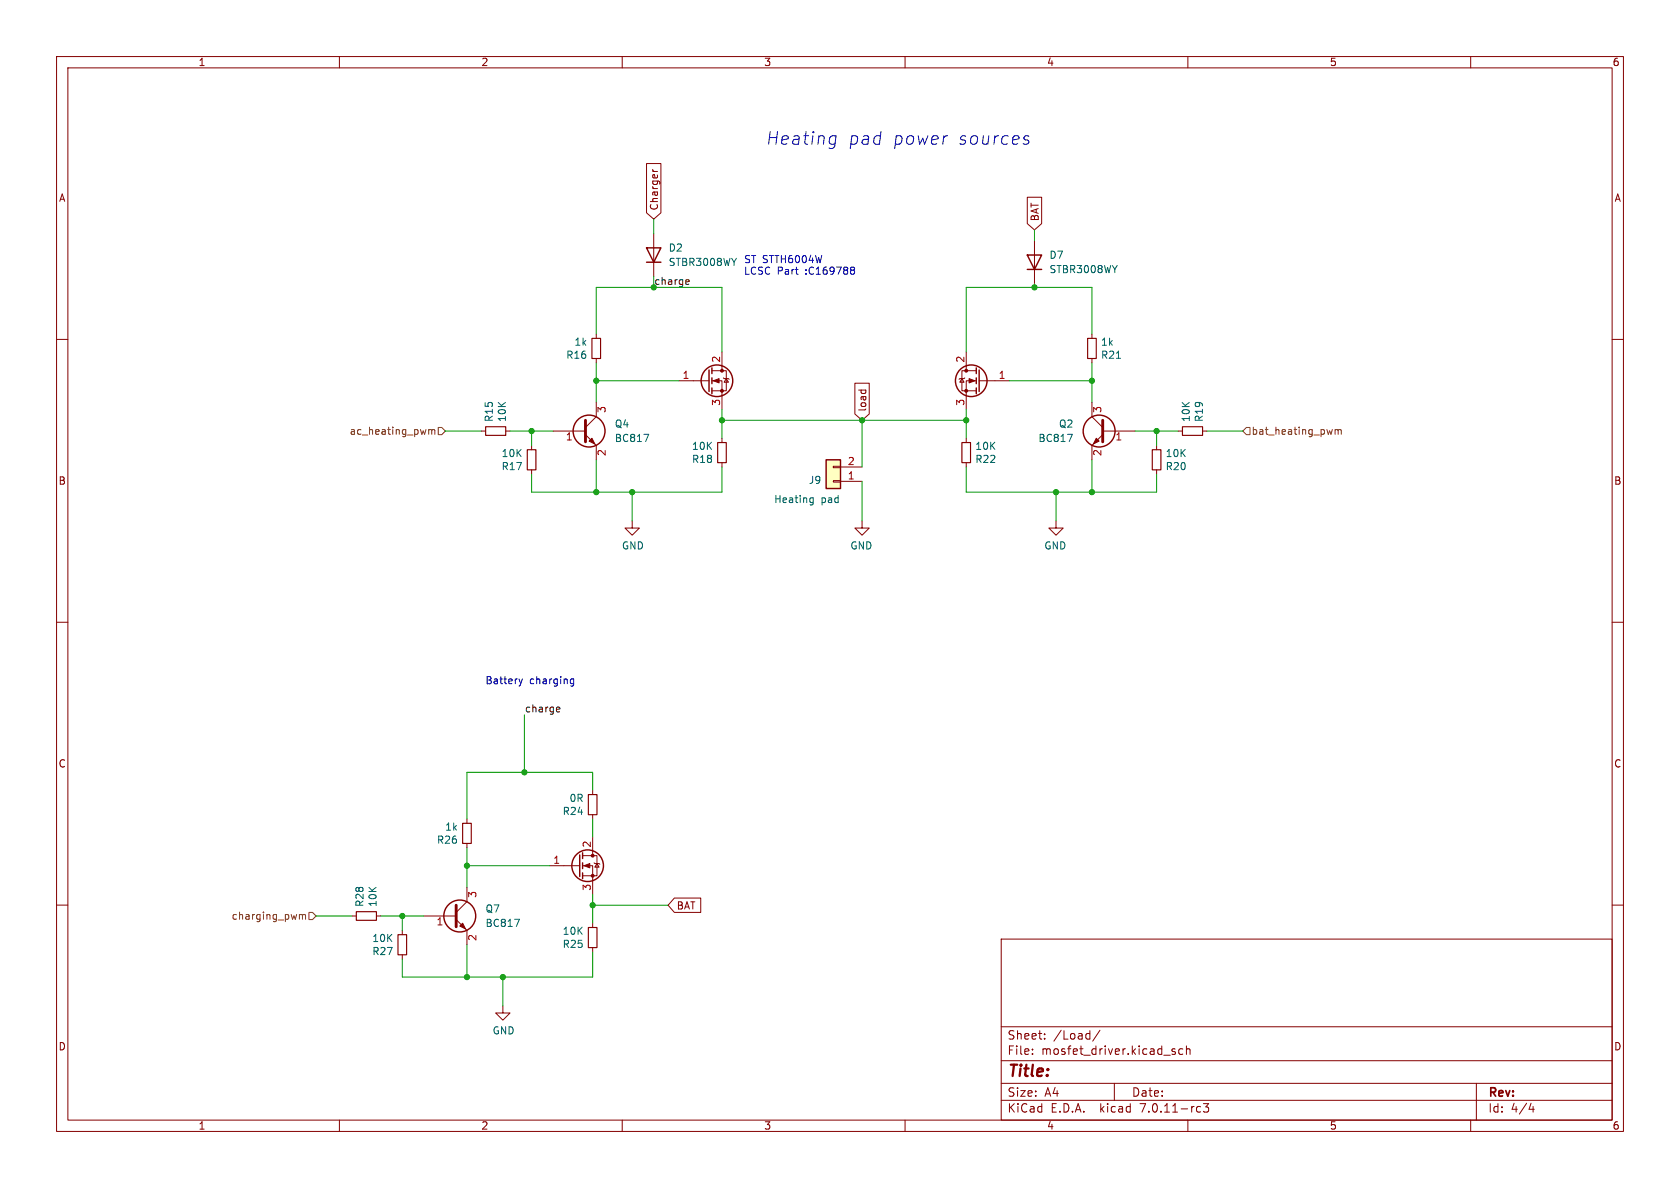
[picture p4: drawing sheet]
<svg xmlns="http://www.w3.org/2000/svg" width="297mm" height="210mm" viewBox="0 0 297 210" stroke-linecap="round" stroke-linejoin="round" font-family="sans-serif">
<g fill="none" stroke="#840000" stroke-width=".18">
<path d="M10 10h277v190h-277zM12 12h273v186h-273zM60 10v2M110 10v2M160 10v2M210 10v2M260 10v2M114.3 28.9h2.5v8.7l-1.2 1.1-1.3-1.1zM115.4 29.9l.2 .4M181.6 34.9h2.6v4.6l-1.3 1.1-1.3-1.1zM10 60h2M105.4 59.1v.7"/>
<path d="M115.6 41.3v7.6M182.9 42.5v7.7M193 59.1v.7M285 60h2M85.1 76.2h.8M89.4 76.2h.8M94 78.7v.8M97.8 76.2h5.7M103.5 76.8l1.9 1.9v2.6M105.4 63.4v.7M105.4 71.1v2.6l-1.9 1.9M120 67.3h5.3"/>
<path d="M125.9 67.3h1.7v5.1M125.9 65.5h2.5v3.6h-2.5M127.6 62.2v3.3M127.6 77.5v.7M127.9 66.8l.1 .1h.8l.1 .2M128.4 66.9l.4 .7h-.8zM151.1 67.7h2.6v5.5l-1.3 1.1-1.3-1.1zM151.8 69h1.3M152.3 69l-.1 .1M153 69l.1 .1M170.1 66.9l.3 .7h-.7zM170.6 66.8l-.2 .1h-.7l-.2 .2"/>
<path d="M170.8 62.2v3.3M170.8 77.5v.7M172.6 67.3h-1.8v5.1M172.6 65.5h-2.5v3.6h2.5M173.1 67.3h5.3M193 71.1v2.6l1.9 1.9M193 63.4v.7M194.9 76.8l-1.9 1.9v2.6M194.9 76.2h5.8M204.5 78.7v.8M208.3 76.2h.7M212.6 76.2h.8"/>
<path d="M94 83.1v.7M111.8 92.1v1.2h1.2l-1.2 1.3-1.3-1.3h1.3M127.6 81.8v.8M147.3 82.4h1.3v.3h-1.3zM147.3 85h1.3v.2h-1.3zM148.6 85.1h3.8M148.6 82.6h3.8M152.4 92.1v1.2h-1.3l1.3 1.3 1.3-1.3h-1.3M170.8 81.8v.8M186.7 92.1v1.2h-1.3l1.3 1.3 1.3-1.3h-1.3M204.5 83.1v.7M10 110h2"/>
<path d="M285 110h2M104.8 139.7v.8M10 160h2M82.5 156.8v2.6l-1.9 1.9M82.5 144.8v.7M82.5 149.1v.8M97.2 153h5.3M103 153h1.8v5.1M103 151.3h2.5v3.5h-2.5M104.8 144v.8M104.8 148v3.3M105 152.5l.2 .2h.7l.1 .1"/>
<path d="M105.5 152.7l.4 .6h-.7zM119.2 158.7h4.7v2.6h-4.7l-1.1-1.3zM285 160h2M62.2 161.9h.8M66.5 161.9h.8M71.1 164.5v.7M71.1 168.8v.7M74.9 161.9h5.7M80.6 162.6l1.9 1.9v2.5M88.9 177.8v1.3h1.3l-1.3 1.2-1.3-1.2h1.3M104.8 163.2v.8M104.8 167.5v.8"/>
<path d="M177 166h108v32h-108zM60 198v2M110 198v2M160 198v2M177 194.5h108M177 191.5h108M177 187.5h108M177 181.5h108M182.5 186.3v.1M182.5 185.5v.1M184.7 183.6v.1M184.7 182.8v.1"/>
<path d="M194.5 182.1l-1.3 2M197 191.5v3M207.2 185.7l.6 .4-.2 .3-.4-.1M207.7 185.5l-.3-.1-.2 .2M209.1 185.5l-.4-.1-.3 .3v.4l.1 .2h.6M209.7 185.5l.3-.1 .3 .1 .1 .9M209.7 184.9v1.5M210 198v2M211.8 195.6l.4 .1M212.2 196.5l-.4 .1M212.7 195.1h1l-.5 .6 .4 .1v.7l-.2 .1h-.4l-.3-.1M260 198v2"/>
<path d="M261 191.5v6.5M270.7 195l-.4 1.1h.9M271 195.6v1"/>
</g>
<g fill="none" stroke="#840000" stroke-width=".2">
<path d="M104.6 59.8h1.6v3.6h-1.6zM192.3 59.8h1.5v3.6h-1.5zM85.9 75.4h3.5v1.6h-3.5zM93.2 79.5h1.5v3.6h-1.5zM126.9 78.2h1.5v3.6h-1.5zM170.1 78.2h1.5v3.6h-1.5zM203.7 79.5h1.5v3.6h-1.5zM209 75.4h3.6v1.6h-3.6zM81.8 145.5h1.5v3.6h-1.5zM104 140.5h1.5v3.5h-1.5zM63 161.2h3.5v1.5h-3.5zM70.4 165.2h1.5v3.6h-1.5z"/>
<path d="M104 164h1.5v3.5h-1.5z"/>
</g>
<path d="M146 81.3h2.6v5.1h-2.6z" fill="#ffffc2" stroke="#ffffc2" stroke-width=".18"/>
<g fill="none" stroke="#840000" stroke-width=".25">
<path d="M114.3 43.8h2.5l-1.2 2.6zM114.3 46.4h2.5M181.6 45.1h2.5l-1.2 2.5zM181.6 47.6h2.5M125.3 65.4v3.8M125.9 65v1M125.9 66.8v1M125.9 68.6v1M172.6 65v1M172.6 66.8v1M172.6 68.6v1M173.1 65.4v3.8"/>
<path d="M146 81.3h2.6v5.1h-2.6zM102.5 151.1v3.8M103 150.7v1.1M103 152.5v1M103 154.3v1"/>
<circle cx="104.1" cy="76.2" r="2.82"/>
<circle cx="126.7" cy="67.3" r="2.79"/>
<circle cx="171.7" cy="67.3" r="2.79"/>
<circle cx="194.3" cy="76.2" r="2.82"/>
<circle cx="103.9" cy="153" r="2.79"/>
<circle cx="81.3" cy="161.9" r="2.82"/>
</g>
<path d="M113.8 76.8h.9l-.6 1.2M188.7 76.8h.9l-.6 1.2M197.4 63.3h.7M143.3 88.8h.5M143.3 88.1h.5M143.8 88v1l-.2 .2-.3 .1M91 162.5h.8l-.5 1.3" fill="none" stroke="#006464" stroke-width=".18"/>
<path d="M103.5 74.3v3.8M194.9 74.3v3.8M80.6 160v3.8" fill="none" stroke="#840000" stroke-width=".51"/>
<g fill="#840000" stroke="#840000" stroke-width=".18">
<path d="M193.8 77.5l.5 .5-1 .5z"/>
<path d="M171.3 66.9l1 .4-1 .4z"/>
<path d="M126.1 67.3l1-.4v.8z"/>
<path d="M81.3 163.7l.5-.5 .5 1z"/>
<path d="M104.1 78l.5-.5 .6 1z"/>
<path d="M103.3 153l1-.3v.7z"/>
<circle cx="170.8" cy="69.1" r=".25"/>
<circle cx="170.8" cy="65.5" r=".25"/>
<circle cx="127.6" cy="69.1" r=".25"/>
<circle cx="127.6" cy="65.5" r=".25"/>
<circle cx="104.8" cy="154.8" r=".25"/>
<circle cx="104.8" cy="151.3" r=".25"/>
</g>
<g fill="none" stroke="#725600" stroke-width=".18">
<path d="M75.8 75.9v.9M75.8 76.1l.4-.2 .1 .2M76.3 76.1l.2-.2 .3 .1 .1 .8M76.3 76.1v.7M77.5 75.6h.6l.6 .6-.6 .6h-.6zM220.3 75.6h.7v1.2h-.7l-.6-.6zM236 76.1l.4-.2 .2 .2M236 75.9v.9M236.6 76.1l.2-.2 .3 .1v.8M236.6 76.1v.7M52.9 161.7v.8M52.9 161.8l.4-.1 .2 .1"/>
<path d="M53.5 161.8l.2-.1h.3v.8M53.5 161.8v.7M54.6 161.3h.6l.7 .6-.7 .7h-.6z"/>
</g>
<path d="M121.4 49.4l.4 .1v.2l-.6 .2M121.8 50.2l-.4 .1M98.6 125l.3 .1 .1 .2-.6 .1M98.9 125.8l-.3 .1" fill="none" stroke="#0f0f0f" stroke-width=".18"/>
<g fill="none" stroke="#0000c2" stroke-width=".18">
<path d="M147.2 24l.6 .1M147.6 25.4l-.6 .1M147.8 24l-.2 1.8-.3 .3M181.3 24.7l.5 .2 .1 .3-.4 .3h-.4M181.4 24l.5 .1M150.6 47.2h.2l.3 .3-.3 .3M150.6 47.8h.2M150.8 47.8l.3 .2v.2l-.3 .3h-.2M91.8 120l.3 .9M92.1 120.9l-.2 .3M92.4 120l-.3 .9M100.9 120.8l.2 .1 .3-.1"/>
<path d="M101.4 120v1.1l-.2 .2-.3-.1M101.4 120.1l-.3-.1-.2 .1"/>
</g>
<g fill="none" stroke="#009600" stroke-width=".18">
<path d="M115.6 38.7v2.6M105.4 59.1v-8.3h22.2v11.4M182.9 40.6v1.9M182.9 50.2v.6M193 59.1v-8.3h-22.2v11.4M78.7 76.2h6.4M90.2 76.2h7.6M94 76.2v2.5M105.4 67.3h14.6M105.4 64.1v7M127.6 72.4v5.1M127.6 74.3h43.2"/>
<path d="M152.4 74.3v8.3M170.8 72.4v5.1M178.4 67.3h14.6M193 64.1v7M200.7 76.2h7.6M204.5 76.2v2.5M213.4 76.2h6.3M105.4 81.3v5.7M111.8 87v5.1M127.6 82.6v4.4h-33.6v-3.2M152.4 85.1v7M170.8 82.6v4.4h33.7v-3.2"/>
<path d="M186.7 87v5.1M193 81.3v5.7M92.7 126.4v10.1M104.8 139.7v-3.2h-22.3v8.3M82.5 149.9v6.9M82.5 153h14.7M104.8 144.8v3.2M104.8 158.1v5.1M55.9 161.9h6.3M67.3 161.9h7.6M71.1 161.9v2.6M82.5 167v5.7"/>
<path d="M88.9 172.7v5.1M104.8 168.3v4.4h-33.7v-3.2M104.8 160h13.3"/>
</g>
<g fill="#009600" stroke="#009600" stroke-width=".18">
<circle cx="193" cy="87" r=".46"/>
<circle cx="186.7" cy="87" r=".46"/>
<circle cx="193" cy="67.3" r=".46"/>
<circle cx="182.9" cy="50.8" r=".46"/>
<circle cx="204.5" cy="76.2" r=".46"/>
<circle cx="88.9" cy="172.7" r=".46"/>
<circle cx="82.5" cy="172.7" r=".46"/>
<circle cx="104.8" cy="160" r=".46"/>
<circle cx="71.1" cy="161.9" r=".46"/>
<circle cx="92.7" cy="136.5" r=".46"/>
<circle cx="82.5" cy="153" r=".46"/>
<circle cx="152.4" cy="74.3" r=".46"/>
<circle cx="127.6" cy="74.3" r=".46"/>
<circle cx="111.8" cy="87" r=".46"/>
<circle cx="105.4" cy="67.3" r=".46"/>
<circle cx="170.8" cy="74.3" r=".46"/>
<circle cx="94" cy="76.2" r=".46"/>
<circle cx="105.4" cy="87" r=".46"/>
</g>
<g font-size="3.1" fill="#0000c2">
<text x="135.3" y="25.8">Heating</text>
<text x="149.8" y="25.8">pad</text>
<text x="157.7" y="25.8">power</text>
<text x="169.2" y="25.8">sources</text>
</g>
<text font-size="2.8" fill="#840000" x="178" y="190.9">Title:</text>
<g font-size="2.1" fill="#840000">
<text x="178" y="184">Sheet:</text>
<text x="186.2" y="184">/Load/</text>
<text x="178" y="186.7">File:</text>
<text x="184.1" y="186.7">mosfet_driver.kicad_sch</text>
<text x="178" y="196.9">KiCad</text>
<text x="178" y="194.1">Size:</text>
<text x="184.7" y="194.1">A4</text>
<text x="185.7" y="196.9">E.D.A.</text>
<text x="194.6" y="196.9">kicad</text>
<text x="200" y="194.1">Date:</text>
<text x="201.8" y="196.9">7.0.11-rc3</text>
<text x="263" y="194.3">Rev:</text>
<text x="263" y="196.9">Id:</text>
<text x="267.1" y="196.9">4/4</text>
</g>
<g font-size="1.8" fill="#840000">
<text x="35" y="11.9">1</text>
<text x="85" y="11.9">2</text>
<text x="135" y="11.9">3</text>
<text x="185" y="11.9">4</text>
<text x="235" y="11.9">5</text>
<text x="285" y="11.9">6</text>
<text x="10.3" y="35.9">A</text>
<text x="285.3" y="35.9">A</text>
<text x="116.5" y="37.3" transform="rotate(-90 116.5 37.3)">Charger</text>
<text x="183.8" y="39.2" transform="rotate(-90 183.8 39.2)">BAT</text>
<text x="153.4" y="72.9" transform="rotate(-90 153.4 72.9)">load</text>
<text x="10.3" y="85.9">B</text>
<text x="285.3" y="85.9">B</text>
<text x="10.3" y="135.9">C</text>
<text x="285.3" y="135.9">C</text>
<text x="119.5" y="161">BAT</text>
<text x="10.3" y="185.9">D</text>
<text x="285.3" y="185.9">D</text>
<text x="35" y="199.9">1</text>
<text x="85" y="199.9">2</text>
<text x="135" y="199.9">3</text>
<text x="185" y="199.9">4</text>
<text x="235" y="199.9">5</text>
<text x="285" y="199.9">6</text>
</g>
<g font-size="1.8" fill="#006464">
<text x="118.1" y="44.7">D2</text>
<text x="118.1" y="47.2">STBR3008WY</text>
<text x="185.4" y="45.9">D7</text>
<text x="185.4" y="48.5">STBR3008WY</text>
<text x="100" y="63.6">R16</text>
<text x="101.5" y="61.3">1k</text>
<text x="194.5" y="63.6">R21</text>
<text x="194.5" y="61.3">1k</text>
<text x="87.3" y="74.7" transform="rotate(-90 87.3 74.7)">R15</text>
<text x="89.6" y="74.7" transform="rotate(-90 89.6 74.7)">10K</text>
<text x="108.6" y="75.8">Q4</text>
<text x="187.1" y="75.8">Q2</text>
<text x="210.5" y="74.7" transform="rotate(-90 210.5 74.7)">10K</text>
<text x="212.9" y="74.7" transform="rotate(-90 212.9 74.7)">R19</text>
<text x="88.6" y="83.3">R17</text>
<text x="88.6" y="81">10K</text>
<text x="108.6" y="78.3">BC817</text>
<text x="122.2" y="82">R18</text>
<text x="122.2" y="79.7">10K</text>
<text x="172.3" y="82">R22</text>
<text x="172.3" y="79.7">10K</text>
<text x="183.5" y="78.3">BC817</text>
<text x="206" y="83.3">R20</text>
<text x="206" y="81">10K</text>
<text x="136.8" y="89.1">Heating</text>
<text x="142.9" y="85.8">J9</text>
<text x="145.1" y="89.1">pad</text>
<text x="109.9" y="97.3">GND</text>
<text x="150.2" y="97.3">GND</text>
<text x="184.5" y="97.3">GND</text>
<text x="100.6" y="142">0R</text>
<text x="77.1" y="149.4">R26</text>
<text x="78.6" y="147">1k</text>
<text x="99.4" y="144.3">R24</text>
<text x="64.5" y="160.4" transform="rotate(-90 64.5 160.4)">R28</text>
<text x="66.8" y="160.4" transform="rotate(-90 66.8 160.4)">10K</text>
<text x="85.7" y="161.5">Q7</text>
<text x="65.7" y="166.7">10K</text>
<text x="85.7" y="164.1">BC817</text>
<text x="99.4" y="167.8">R25</text>
<text x="99.4" y="165.5">10K</text>
<text x="65.7" y="169">R27</text>
<text x="87" y="183.1">GND</text>
</g>
<g font-size="1.8" fill="#0000c2">
<text x="131.4" y="46.6">ST STTH6004W</text>
<text x="131.4" y="48.6">LCSC Part</text>
<text x="142.5" y="48.6">:C169788</text>
<text x="85.7" y="121">Battery</text>
<text x="93.6" y="121">charging</text>
</g>
<text font-size="1.8" fill="#009600" x="115.6" y="50.5">charge</text>
<g font-size="1.8" fill="#a90000">
<text x="127.4" y="64.2" transform="rotate(-90 127.4 64.2)">2</text>
<text x="170.6" y="64.2" transform="rotate(-90 170.6 64.2)">2</text>
<text x="120.6" y="67.1">1</text>
<text x="127.4" y="71.8" transform="rotate(-90 127.4 71.8)">3</text>
<text x="170.6" y="71.8" transform="rotate(-90 170.6 71.8)">3</text>
<text x="176.5" y="67.1">1</text>
<text x="107.4" y="73.1" transform="rotate(-90 107.4 73.1)">3</text>
<text x="195" y="73.1" transform="rotate(-90 195 73.1)">3</text>
<text x="99.9" y="78.2">1</text>
<text x="107.4" y="80.7" transform="rotate(-90 107.4 80.7)">2</text>
<text x="149.8" y="82.3">2</text>
<text x="195" y="80.7" transform="rotate(-90 195 80.7)">2</text>
<text x="197.1" y="78.2">1</text>
<text x="149.8" y="84.8">1</text>
<text x="104.5" y="149.9" transform="rotate(-90 104.5 149.9)">2</text>
<text x="97.7" y="152.8">1</text>
<text x="84.5" y="158.8" transform="rotate(-90 84.5 158.8)">3</text>
<text x="104.5" y="157.6" transform="rotate(-90 104.5 157.6)">3</text>
<text x="77.1" y="163.9">1</text>
<text x="84.5" y="166.4" transform="rotate(-90 84.5 166.4)">2</text>
</g>
<g font-size="1.8" fill="#725600">
<text x="61.7" y="77.1">ac_heating_pwm</text>
<text x="221.2" y="77.1">bat_heating_pwm</text>
<text x="40.9" y="162.8">charging_pwm</text>
</g>
<text font-size="1.8" fill="#0f0f0f" x="92.7" y="126">charge</text>
</svg>
